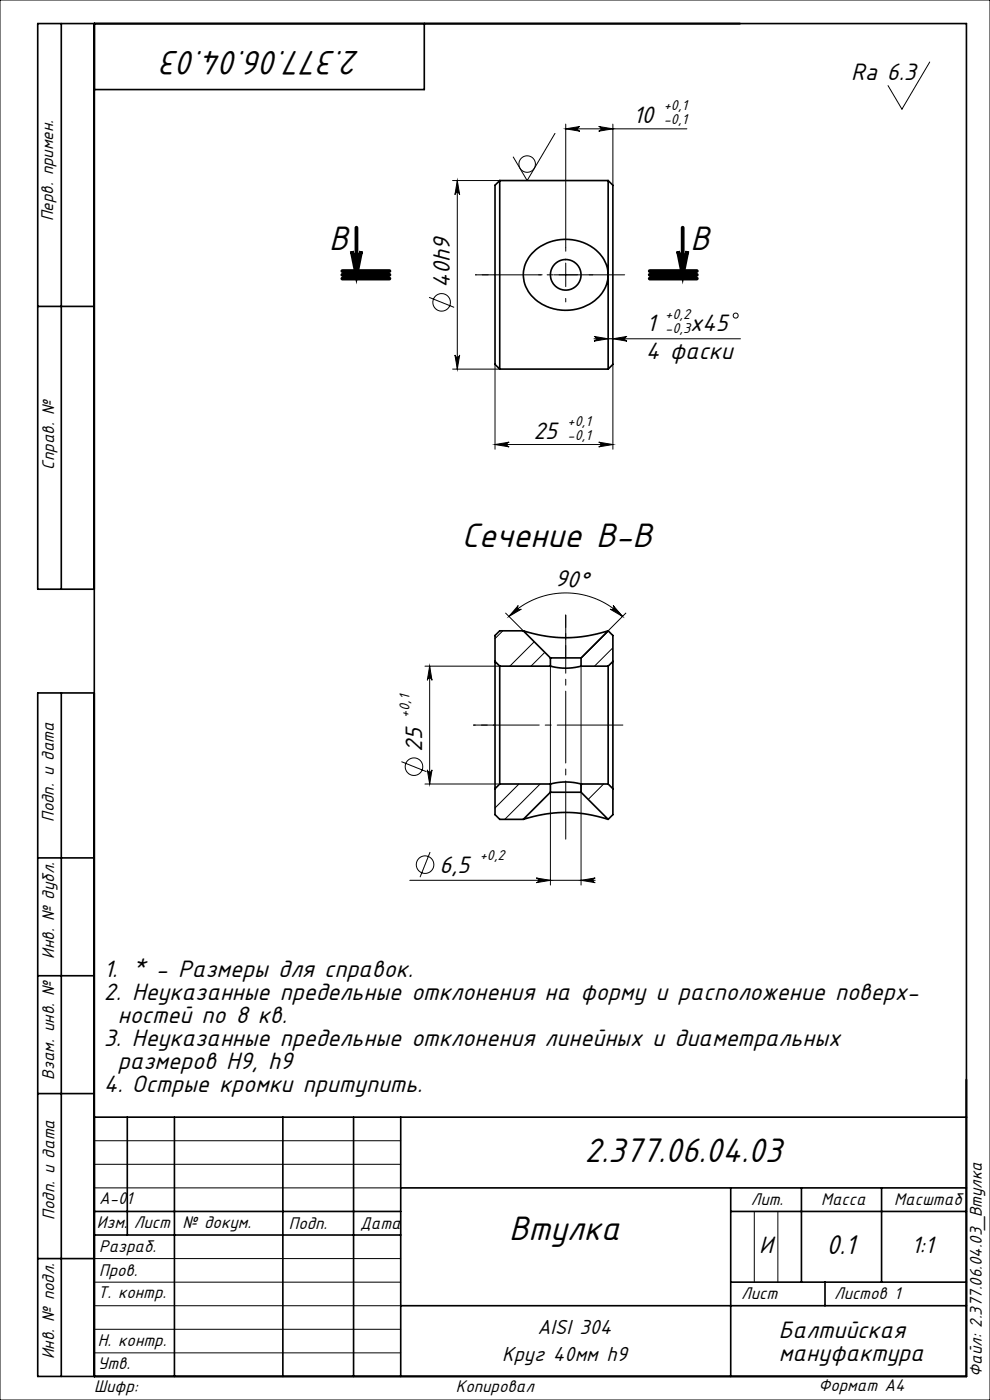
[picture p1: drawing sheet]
<svg xmlns="http://www.w3.org/2000/svg" width="210mm" height="297mm" viewBox="0 0 210 297" stroke-linecap="round" stroke-linejoin="round" font-family="sans-serif">
<g fill="none" stroke="#000" stroke-width=".21">
<path d="M0 0h210v297h-210zM197.2 13.2l-5.9 10-2.9-5M96 38.3h10M97 38.3l.5 3a.5 .5 0 0 0-.5-.5 .5 .5 0 0 0-.5 .5zM97 38.3v40M117.7 28.3l-5.9 10-2.9-5M120 26.3v26.3M120 27.3h25.7M120 27.3l3-.5a.5 .5 0 0 0-.5 .5 .5 .5 0 0 0 .5 .5zM127 26.8l3 .5-3 .5a.5 .5 0 0 0 .5-.5 .5 .5 0 0 0-.5-.5zM130 26.3v13M117.5 58.3h5"/>
<path d="M120 55.8v5M91 63.1l5.3 2.1M96 78.3h10M96.5 75.3a.5 .5 0 0 0 .5 .5 .5 .5 0 0 0 .5-.5l-.5 3zM105 77.3v18M126 71.9h31.1M126 71.4l3 .5-3 .5a.5 .5 0 0 0 .5-.5 .5 .5 0 0 0-.5-.5zM130 77.3v18M130 71.9l3-.5a.5 .5 0 0 0-.5 .5 .5 .5 0 0 0 .5 .5zM105 94.3l3-.5a.5 .5 0 0 0-.5 .5 .5 .5 0 0 0 .5 .5zM105 94.3h25M127 93.8l3 .5-3 .5a.5 .5 0 0 0 .5-.5 .5 .5 0 0 0-.5-.5z"/>
<path d="M106.7 133.8l-1.7 1.7M107.2 130.1l3.8 3.7M108 130.8a17 17 0 0 1 24 0M109.9 128.5a.5 .5 0 0 0 0 .7 .5 .5 0 0 0 .7 0l-2.6 1.6zM113.3 136.1l-5.2 5.2M115.6 138.4l-3 2.9M129.1 133.9l-5.8 5.8M130 137.4l-3.9 3.9M130.1 128.5l1.9 2.3-2.6-1.6a.5 .5 0 0 0 .7 0 .5 .5 0 0 0 0-.7zM132.8 130.1l-3.8 3.7M90.1 141.3h15.9M91.1 141.3l.5 3a.5 .5 0 0 0-.5-.5 .5 .5 0 0 0-.5 .5z"/>
<path d="M91.1 141.3v25M116.8 141.3v46.5M123.3 141.3v46.5M85.2 161.6l5.3 2.1M90.1 166.3h15.9M90.6 163.3a.5 .5 0 0 0 .5 .5 .5 .5 0 0 0 .5-.5l-.5 3zM110.1 166.3l-5.1 5.1M114.6 166.3l-7.5 7.5M123.6 166.3l-.3 .3M128 166.3l-3.2 3.3M86.9 186.8h39.4M91.2 180.8l-2.1 5.3"/>
<path d="M113.8 186.3l3 .5-3 .5a.5 .5 0 0 0 .4-.5 .5 .5 0 0 0-.4-.5zM123.3 186.8l3-.5a.5 .5 0 0 0-.5 .5 .5 .5 0 0 0 .5 .5zM20 242h65M20 247h65M20 252h65M160 257v15M165 257v15M20 277h65M20 272h65M20 267h65M20 287h65M20 282h65"/>
<circle cx="111.8" cy="34.8" r="1.75"/>
<circle cx="93.7" cy="64.1" r="1.86"/>
<circle cx="156.1" cy="67" r=".53"/>
<circle cx="87.8" cy="162.6" r="1.86"/>
<circle cx="90.2" cy="183.4" r="1.86"/>
</g>
<path d="M74.6 53.3a1 1 0 0 0 1 1 1 1 0 0 0 1-1l-1 5zM143.8 53.3a1 1 0 0 0 1 1 1 1 0 0 0 1-1l-1 5z" fill="none" stroke="#000" stroke-width=".8" stroke-linecap="butt"/>
<path d="M115 58.3h-.7M120 53.3v-.7M125 58.3h.8M120 63.3v.8" fill="none" stroke="#000" stroke-width=".21" stroke-dasharray="15.2 1.3 1.3 1.3"/>
<path d="M72.6 59.1h10zM72.6 58.3h10M72.6 57.5h10M75.6 48.3v10M137.8 58.3h10M137.8 57.5h10M137.8 59.1h10M144.8 48.3v10" fill="none" stroke="#000" stroke-width=".8"/>
<path d="M105 153.8h-4.6" fill="none" stroke="#000" stroke-width=".21" stroke-dasharray="15.2 1.3 1.3 1.3" stroke-dashoffset="14.9"/>
<path d="M100.9 58.3h31.6M100.4 153.8h31.7" fill="none" stroke="#000" stroke-width=".21" stroke-dasharray="15.2 1.3 1.3 1.3" stroke-dashoffset="1.3"/>
<path d="M120 139.6v-9.1" fill="none" stroke="#000" stroke-width=".21" stroke-dasharray="15.2 1.3 1.3 1.3" stroke-dashoffset="12.6"/>
<path d="M120 130.5v47.5" fill="none" stroke="#000" stroke-width=".21" stroke-dasharray="15.2 1.3 1.3 1.3" stroke-dashoffset="2.9"/>
<path d="M105 58.3h-4.1" fill="none" stroke="#000" stroke-width=".21" stroke-dasharray="15.2 1.3 1.3 1.3" stroke-dashoffset="15.1"/>
<g fill="none" stroke="#000" stroke-width=".35">
<path d="M13 5v120M20 5v287M90 5v14h-70M106 38.3v40M106 38.3l-1 1v38l1 1M106 38.3h23M129 38.3v20M129 38.3l1 1v38l-1 1M112.8 53.8a9.9 9.9 0 0 1 15.3 1.3 6.8 6.8 0 0 1-3 9.4 10 10 0 0 1-13-2.7 6.5 6.5 0 0 1 .7-8zM129 58.3v20M8 65h12M106 78.3h23"/>
<path d="M20 125h-12v-120h197v287h-197v-145h12M111 133.8a28.3 28.3 0 0 0 18 0M111 133.8l5.8 5.8M111 133.8h-5l-1 1v5.5M116.8 139.6h6.5M116.8 139.6v1.7M123.3 139.6v1.7M129 133.8l-5.7 5.8M129 133.8l1 1v5.5M13 147v145M105 140.3v27M105 140.3l1 1"/>
<path d="M106 141.3v25M106 141.3h10.8M116.8 141.3a12.5 12.5 0 0 0 6.5 0M123.3 141.3h5.7M129 141.3v25M130 140.3v27M130 140.3l-1 1M105 167.3v5.5l1 1h5M106 166.3h10.8M106 166.3l-1 1M111 173.8a28.3 28.3 0 0 1 18 0M116.8 168.1h6.5"/>
<path d="M116.8 166.3a12.5 12.5 0 0 1 6.5 0M116.8 168.1l-5.8 5.7M116.8 166.3v1.8M123.3 168.1l5.7 5.7M123.3 166.3h5.7M123.3 166.3v1.8M129 166.3l1 1M130 167.3v5.5l-1 1M8 182h12M8 207h12M8 232h12M20 237h185"/>
<path d="M27 237v25M37 237v55M60 237v55M75 237v55M85 237v55M20 257h65M85 252h120M155 252v40M155 257h50M170 252v20M187 252v20M8 267h12"/>
<path d="M20 262h65M85 277h120M155 272h50M175 272v5"/>
<circle cx="120" cy="58.3" r="3.2"/>
</g>
<g fill="#000">
<path d="M143.8 53.3a1 1 0 0 0 1 1 1 1 0 0 0 1-1l-1 5zM74.6 53.3a1 1 0 0 0 1 1 1 1 0 0 0 1-1l-1 5z"/>
<path d="M96.5 75.3a.5 .5 0 0 0 .5 .5 .5 .5 0 0 0 .5-.5l-.5 3zM97 38.3l.5 3a.5 .5 0 0 0-.5-.5 .5 .5 0 0 0-.5 .5z"/>
<path d="M126 71.4l3 .5-3 .5a.5 .5 0 0 0 .5-.5 .5 .5 0 0 0-.5-.5zM130 71.9l3-.5a.5 .5 0 0 0-.5 .5 .5 .5 0 0 0 .5 .5zM105 94.3l3-.5a.5 .5 0 0 0-.5 .5 .5 .5 0 0 0 .5 .5zM127 93.8l3 .5-3 .5a.5 .5 0 0 0 .5-.5 .5 .5 0 0 0-.5-.5zM120 27.3l3-.5a.5 .5 0 0 0-.5 .5 .5 .5 0 0 0 .5 .5zM127 26.8l3 .5-3 .5a.5 .5 0 0 0 .5-.5 .5 .5 0 0 0-.5-.5z"/>
<path d="M130.1 128.5l1.9 2.3-2.6-1.6a.5 .5 0 0 0 .7 0 .5 .5 0 0 0 0-.7zM109.9 128.5a.5 .5 0 0 0 0 .7 .5 .5 0 0 0 .7 0l-2.6 1.6z"/>
<path d="M91.1 141.3l.5 3a.5 .5 0 0 0-.5-.5 .5 .5 0 0 0-.5 .5zM90.6 163.3a.5 .5 0 0 0 .5 .5 .5 .5 0 0 0 .5-.5l-.5 3z"/>
<path d="M123.3 186.8l3-.5a.5 .5 0 0 0-.5 .5 .5 .5 0 0 0 .5 .5zM113.8 186.3l3 .5-3 .5a.5 .5 0 0 0 .4-.5 .5 .5 0 0 0-.4-.5z"/>
</g>
<g font-size="8">
<text x="76.4" y="10.7" transform="rotate(-180 76.4 10.7)">2.377.06.04.03</text>
<text x="69.8" y="53">B</text>
<text x="146.5" y="53">B</text>
<text x="98" y="116">Сечение B-B</text>
<text x="124" y="246.6">2.377.06.04.03</text>
<text x="108" y="263.1">Втулка</text>
</g>
<text font-size="6.4" x="175.3" y="266">0.1</text>
<g font-size="5.6">
<text x="180.5" y="16.9">Ra 6.3</text>
<text x="134.3" y="26.1">10</text>
<text x="95.4" y="61.1" transform="rotate(-90 95.4 61.1)">40h9</text>
<text x="137.1" y="70.3">1</text>
<text x="146.4" y="70.3">x45</text>
<text x="137" y="76.2">4 фаски</text>
<text x="113.1" y="93">25</text>
<text x="117.7" y="124.3" transform="rotate(4 117.7 124.3)">90°</text>
<text x="89.5" y="159.6" transform="rotate(-90 89.5 159.6)">25</text>
<text x="93.2" y="185.2">6,5</text>
<text x="22" y="207.3">1. * - Размеры для справок.</text>
<text x="22" y="212.2">2. Неуказанные предельные отклонения на форму и расположение поверх-</text>
<text x="22" y="222">3. Неуказанные предельные отклонения линейных и диаметральных</text>
<text x="25" y="217.1">ностей по 8 кв.</text>
<text x="25" y="226.9">размеров Н9, h9</text>
<text x="22" y="231.8">4. Острые кромки притупить.</text>
<text x="161.1" y="265.7">И</text>
<text x="193.4" y="265.8">1:1</text>
<text x="165.2" y="283.8">Балтийская</text>
<text x="165.2" y="288.7">мануфактура</text>
</g>
<g font-size="4.8">
<text x="114.1" y="283">AISI 304</text>
<text x="106.5" y="288.6">Круг 40мм h9</text>
</g>
<g font-size="4">
<text x="11.3" y="46.9" transform="rotate(-90 11.3 46.9)">Перв. примен.</text>
<text x="11.5" y="99.6" transform="rotate(-90 11.5 99.6)">Справ. №</text>
<text x="11.4" y="174.4" transform="rotate(-90 11.4 174.4)">Подп. и дата</text>
<text x="11.5" y="203.4" transform="rotate(-90 11.5 203.4)">Инв. № дубл.</text>
<text x="11.5" y="229" transform="rotate(-90 11.5 229)">Взам. инв. №</text>
<text x="21" y="255.5">А-01</text>
<text x="159.2" y="255.6">Лит.</text>
<text x="174.2" y="255.6">Масса</text>
<text x="189.7" y="255.6">Масштаб</text>
<text x="11.5" y="258.8" transform="rotate(-90 11.5 258.8)">Подп. и дата</text>
<text x="20.6" y="260.5">Изм.</text>
<text x="28.4" y="260.5">Лист</text>
<text x="38.7" y="260.5">№ докум.</text>
<text x="61.3" y="260.6">Подп.</text>
<text x="76.4" y="260.6">Дата</text>
<text x="21" y="265.6">Разраб.</text>
<text x="20.7" y="275.4">Т. контр.</text>
<text x="21" y="270.8">Пров.</text>
<text x="157.2" y="275.6">Лист</text>
<text x="176.9" y="275.6">Листов 1</text>
<text x="20.7" y="285.6">Н. контр.</text>
<text x="11.5" y="288.4" transform="rotate(-90 11.5 288.4)">Инв. № подл.</text>
<text x="20.7" y="290.4">Утв.</text>
<text x="208.3" y="292.1" transform="rotate(-90 208.3 292.1)">Файл: 2.377.06.04.03_Втулка</text>
<text x="20" y="295.3">Шифр:</text>
<text x="96.7" y="295.3">Копировал</text>
<text x="173.6" y="295.1">Формат A4</text>
</g>
<g font-size="3.4">
<text x="140.8" y="23.4">+0,1</text>
<text x="140.8" y="26.4">-0,1</text>
<text x="141.1" y="67.6">+0,2</text>
<text x="141.1" y="70.6">-0,3</text>
<text x="120.4" y="90.4">+0,1</text>
<text x="120.4" y="93.3">-0,1</text>
<text x="86.9" y="152.3" transform="rotate(-90 86.9 152.3)">+0,1</text>
<text x="101.8" y="182.5">+0,2</text>
</g>
</svg>
